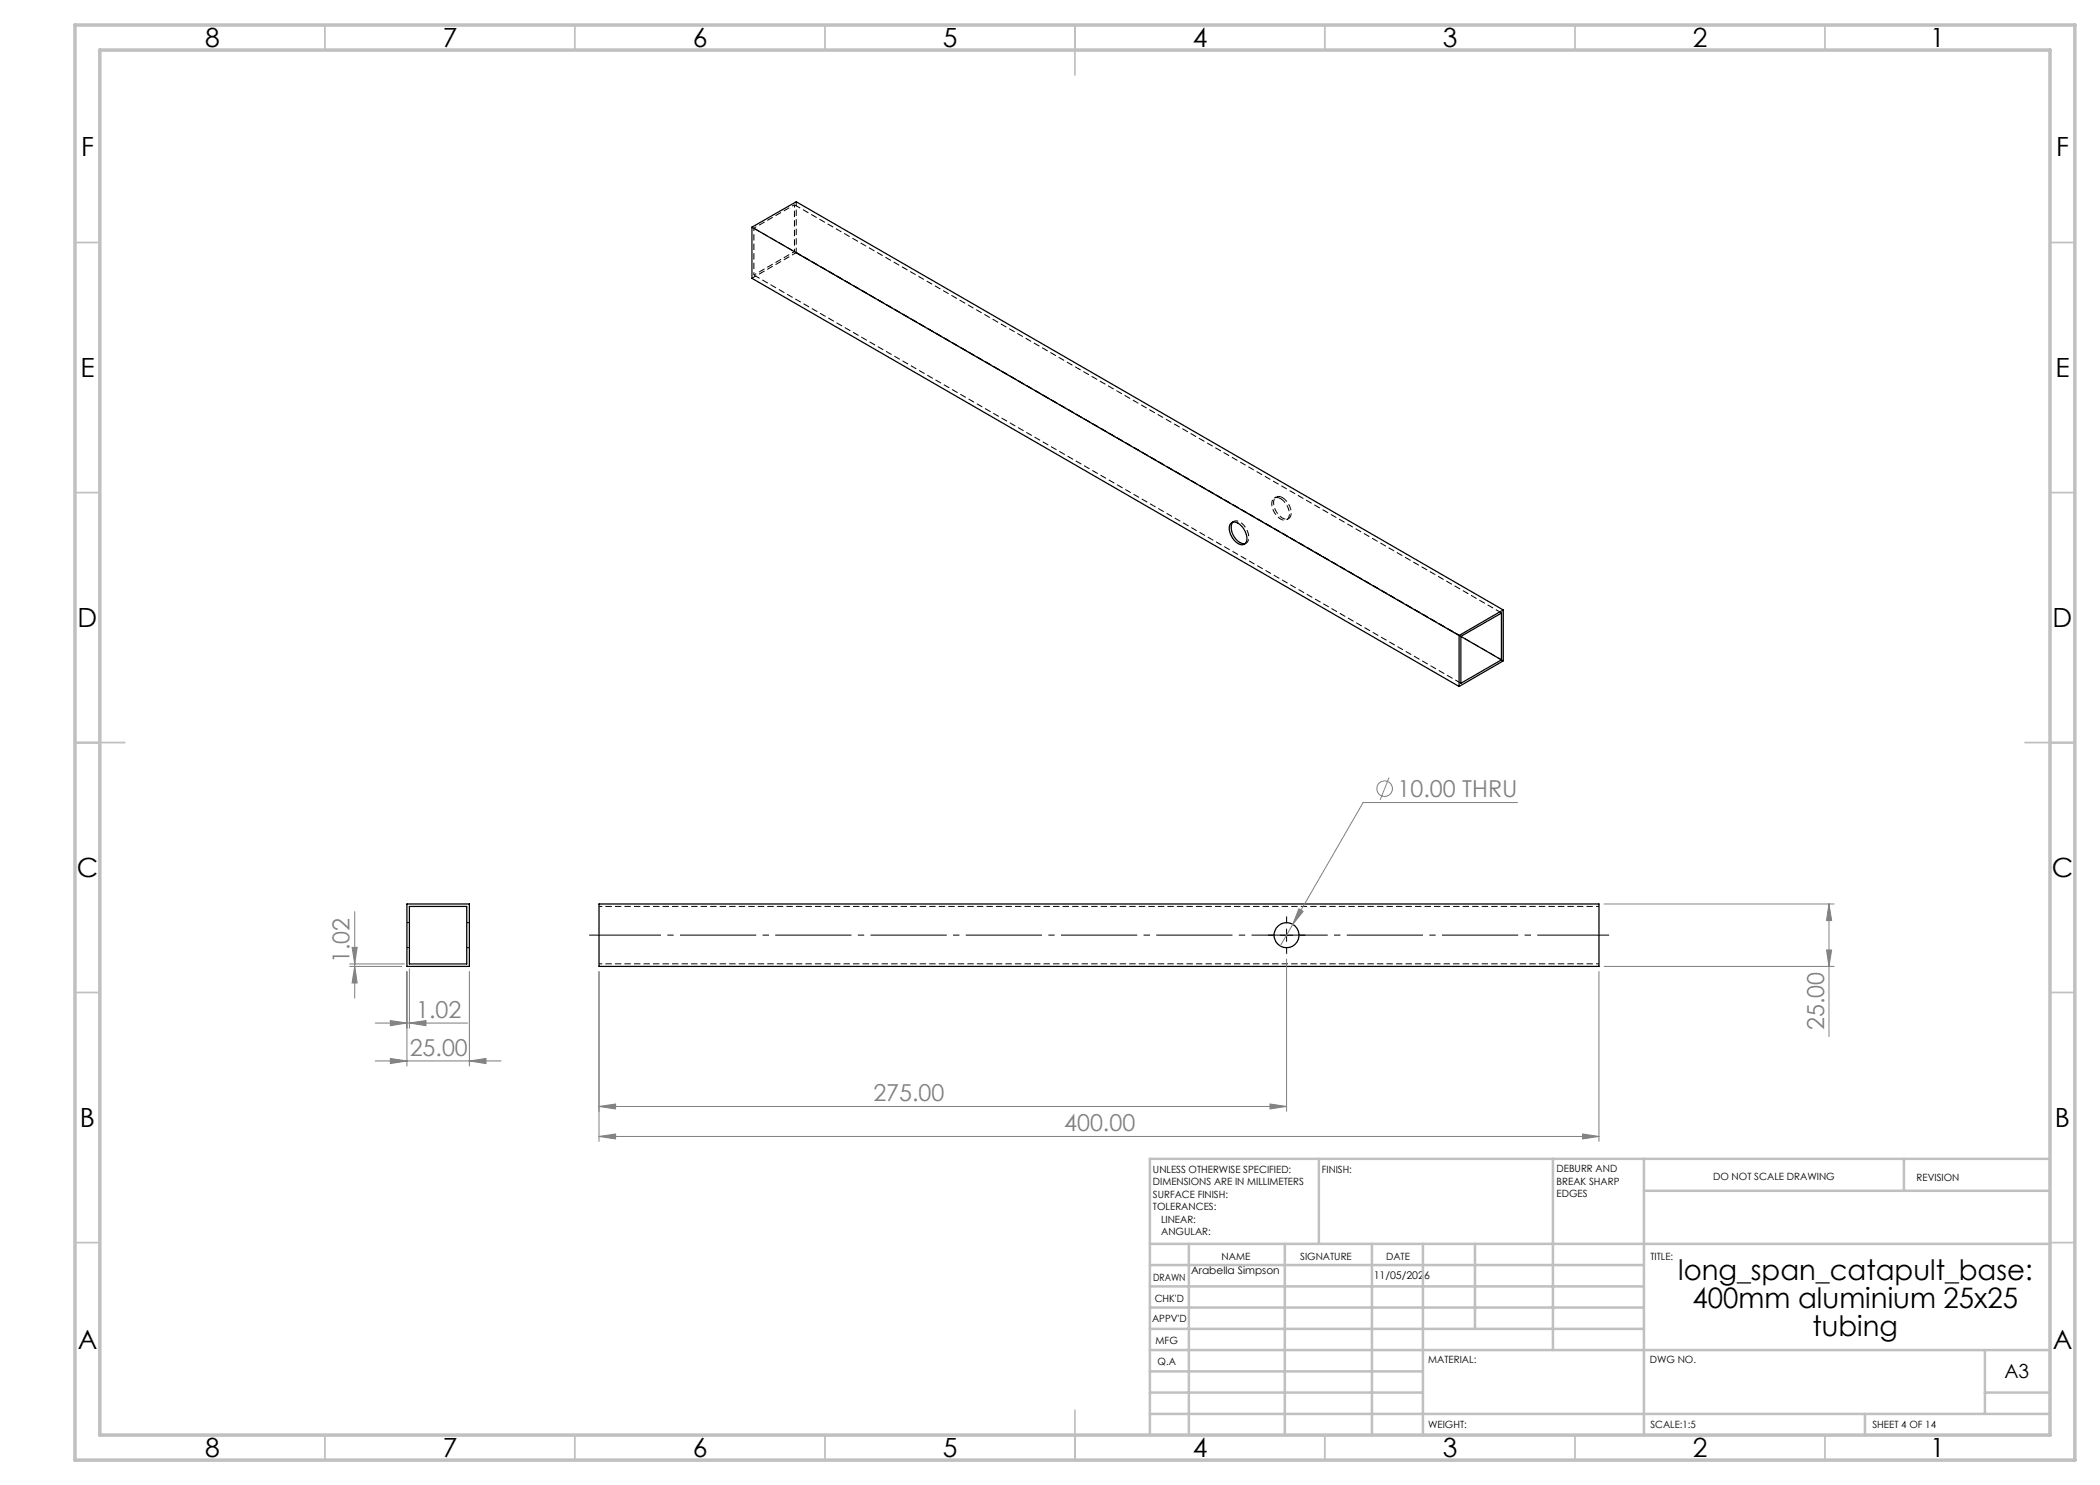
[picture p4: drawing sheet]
<svg xmlns="http://www.w3.org/2000/svg" width="420mm" height="297mm" viewBox="0 0 420 297" stroke-linecap="round" stroke-linejoin="round" font-family="sans-serif">
<path d="M119.8 192.8h200M119.8 181.3h200" fill="none" stroke="#000" stroke-width=".2" stroke-dasharray="1.3 .6" stroke-dashoffset=".6" stroke-linecap="butt"/>
<g fill="none" stroke="#000" stroke-width=".25">
<path d="M150.4 45.4l141.4 81.7M150.4 45.4l8.8-5 141.4 81.6M150.4 45.4v10.3l141.4 81.6M246.2 104.7a1.6 1.6 0 0 1 2.2 .6 2.98 2.98 0 0 1 .7 3.4 1.6 1.6 0 0 1-2.3-.7 2.98 2.98 0 0 1-.6-3.3zM246.6 104.4a3.2 3.2 0 0 0 1.8 4.3h.6M291.8 127.1v10.2M292.2 127.3v9.4l8.1-4.7M292.2 127.3l8.1-4.7v9.4M292.2 127.3l8.1 4.7M300.6 122l-8.8 5.1M300.6 122v10.2l-8.8 5.1M81.4 180.8h12.5v12.5h-12.5z"/>
<path d="M81.9 181.3h11.4v11.5h-11.4zM119.8 180.8h200v12.5h-200z"/>
<circle cx="257.3" cy="187" r="2.49"/>
</g>
<path d="M150.8 45.6l141.4 81.7M150.8 55l141.4 81.7M158.9 40.9l141.4 81.7M159.3 50.5l141.4 81.7M255.2 99.4l-.3 .2M246.7 104.3l-.3 .2M248.9 108.8l.3-.2M257.4 103.9l.3-.2M81.4 189.5h.5M81.9 184.5h-.5M93.4 189.5h.5M93.9 184.5h-.5" fill="none" stroke="#000" stroke-width=".2" stroke-dasharray="1.3 .6" stroke-linecap="butt"/>
<path d="M150.8 45.6l8.1-4.7M150.8 55v-9.4M158.9 50.3l-8.1 4.7M158.9 40.9v9.4" fill="none" stroke="#000" stroke-width=".2" stroke-dasharray="1.3 .6" stroke-dashoffset=".7" stroke-linecap="butt"/>
<path d="M158.9 50.3l133.3 77" fill="none" stroke="#000" stroke-width=".2" stroke-dasharray="1.3 .6" stroke-dashoffset="-.1" stroke-linecap="butt"/>
<path d="M256.1 99.7a1.12 1.12 0 0 0-1.4 0 1.12 1.12 0 0 0-.3 1.3 3.4 3.4 0 0 0 2.5 3 1.37 1.37 0 0 0 .9-2 4 4 0 0 0-1.7-2.3M256.5 99.5a1.12 1.12 0 0 0-1.4 0 1.12 1.12 0 0 0-.4 1.3 3.4 3.4 0 0 0 2.6 3 1.37 1.37 0 0 0 .8-2 4 4 0 0 0-1.6-2.3M246.6 104.4a1.62 1.62 0 0 1 2.2 .7 3 3 0 0 1 .7 3.4l-.4 .2" fill="none" stroke="#000" stroke-width=".2" stroke-dasharray="1.3 .6" stroke-dashoffset=".1" stroke-linecap="butt"/>
<path d="M159.3 40.3v10.2M159.3 50.5l-8.9 5.1" fill="none" stroke="#000" stroke-width=".2" stroke-dasharray="1.3 .6" stroke-dashoffset=".3" stroke-linecap="butt"/>
<g fill="none" stroke="#808080" stroke-width=".2">
<path d="M277.8 155.5l-1.8 4.4M303.5 160.5h-30.9l-16.6 28.7M69.9 193.3h10.5M69.9 192.8h11M70.4 189.5h1l-.5 3.3zM70.9 193.3l.5 3.3h-1zM70.9 182.3v17.3M81.4 194.3v18.9M81.9 193.8v11.8M93.9 194.3v18.9M119.8 194.3v34M257.3 191.8v30.5"/>
<path d="M259.8 181.7l.8 .6-2 2.6zM319.8 194.3v34M320.8 193.3h46M320.8 180.8h46M365.3 190h1l-.5 3.3zM365.8 180.8l.5 3.3h-1zM365.8 180.8v26.5M75 212.2h25.2M75 204.6h18.6M78.1 211.7l3.3 .5-3.3 .5zM78.1 204.1l3.3 .5-3.3 .5zM81.9 204.6l3.3-.5v1z"/>
<path d="M93.9 212.2l3.3-.5v1zM119.8 221.3l3.3-.5v1zM119.8 227.3l3.3-.5v1zM119.8 221.3h137.5M119.8 227.3h200M254 220.8l3.3 .5-3.3 .5zM316.5 226.8l3.3 .5-3.3 .5z"/>
<circle cx="276.9" cy="157.7" r="1.56"/>
</g>
<path d="M117.8 187h204" fill="none" stroke="#000" stroke-width=".2" stroke-dasharray="15.2 1.3 1.3 1.3" stroke-dashoffset=".9" stroke-linecap="butt"/>
<path d="M254.8 187h-1.2M257.3 184.5v-1.2M257.3 189.5v1.3M259.8 187h1.3" fill="none" stroke="#000" stroke-width=".2" stroke-dasharray="15.2 1.3 1.3 1.3" stroke-linecap="butt"/>
<path d="M256 187h2.6M257.3 185.8v2.5" fill="none" stroke="#000" stroke-width=".2"/>
<g fill="none" stroke="#c0c0c0" stroke-width=".35">
<path d="M65 5v5M115 5v5M165 5v5M215 5v10M265 5v5M315 5v5M365 5v5M15 48.5h5M410 48.5h5M15 98.5h5M410 98.5h5M15 148.5h10"/>
<path d="M405 148.5h10M15 198.5h5M410 198.5h5M15 248.5h5M410 248.5h5M65 287v5M115 287v5M165 287v5M215 282v10M265 287v5M315 287v5M365 287v5"/>
</g>
<g fill="none" stroke="#c0c0c0" stroke-width=".5">
<path d="M263.8 231.8v17M310.6 231.8v38.2M328.8 231.8v55.2M328.8 238.2h81.2M380.8 231.8v6.4M410 231.8h-180v55.2M230 248.8h180M230 257.3h98.8M230 253h98.8M237.8 248.8v38.2M257 248.8v38.2M274.4 248.8v38.2"/>
<path d="M284.6 248.8v38.2M295 248.8v17M230 265.8h98.8M230 261.5h98.8M230 278.5h54.6M230 274.3h54.6M230 270h180M397 278.5h13M397 270v12.8M230 282.8h180M373 282.8v4.2"/>
</g>
<path d="M15 5h400v287h-400zM20 10h390v277h-390z" fill="none" stroke="#c0c0c0" stroke-width=".7"/>
<g fill="#808080">
<path d="M254 220.8l3.3 .5-3.3 .5zM119.8 221.3l3.3-.5v1z"/>
<path d="M259.8 181.7l-1.2 3.2 2-2.6zM119.8 227.3l3.3-.5v1zM316.5 226.8l3.3 .5-3.3 .5zM78.1 211.7l3.3 .5-3.3 .5zM93.9 212.2l3.3-.5v1zM78.1 204.1l3.3 .5-3.3 .5zM81.9 204.6l3.3-.5v1z"/>
<path d="M365.3 190h1l-.5 3.3zM365.8 180.8l.5 3.3h-1z"/>
<path d="M70.4 189.5h1l-.5 3.3zM70.9 193.3l.5 3.3h-1z"/>
</g>
<g font-size="5.6">
<text x="335.6" y="256">long_span_catapult_base:</text>
<text x="338.5" y="261.6">400mm aluminium 25x25</text>
<text x="362.5" y="267.3">tubing</text>
</g>
<g font-size="5.3">
<text x="41" y="9.5">8</text>
<text x="88.5" y="9.5">7</text>
<text x="138.5" y="9.5">6</text>
<text x="188.5" y="9.5">5</text>
<text x="238.5" y="9.5">4</text>
<text x="288.5" y="9.5">3</text>
<text x="338.5" y="9.5">2</text>
<text x="386" y="9.5">1</text>
<text x="16.2" y="31.2">F</text>
<text x="411.2" y="31.2">F</text>
<text x="16.1" y="75.5">E</text>
<text x="411.1" y="75.5">E</text>
<text x="15.5" y="125.5">D</text>
<text x="410.5" y="125.5">D</text>
<text x="15.4" y="175.5">C</text>
<text x="410.4" y="175.5">C</text>
<text x="16" y="225.5">B</text>
<text x="411" y="225.5">B</text>
<text x="15.5" y="269.7">A</text>
<text x="410.5" y="269.7">A</text>
<text x="41" y="291.5">8</text>
<text x="88.5" y="291.5">7</text>
<text x="138.5" y="291.5">6</text>
<text x="188.5" y="291.5">5</text>
<text x="238.5" y="291.5">4</text>
<text x="288.5" y="291.5">3</text>
<text x="338.5" y="291.5">2</text>
<text x="386" y="291.5">1</text>
</g>
<g font-size="4.7" fill="#808080">
<text x="279.5" y="159.4">10.00 THRU</text>
<text x="69.9" y="192.6" transform="rotate(-90 69.9 192.6)">1.02</text>
<text x="83.2" y="203.6">1.02</text>
<text x="364.8" y="206" transform="rotate(-90 364.8 206)">25.00</text>
<text x="81.9" y="211.2">25.00</text>
<text x="174.7" y="220.3">275.00</text>
<text x="212.8" y="226.3">400.00</text>
</g>
<text font-size="3.9" x="400.9" y="275.5">A3</text>
<g font-size="2.1">
<text x="238.2" y="254.8">Arabella Simpson</text>
<text x="274.7" y="255.8">11/05/2026</text>
</g>
<g font-size="2">
<text x="230.6" y="234.6">UNLESS OTHERWISE SPECIFIED:</text>
<text x="230.6" y="237.1">DIMENSIONS ARE IN MILLIMETERS</text>
<text x="230.6" y="239.6">SURFACE FINISH:</text>
<text x="264.4" y="234.6">FINISH:</text>
<text x="311.3" y="234.5">DEBURR AND</text>
<text x="311.3" y="237">BREAK SHARP</text>
<text x="311.3" y="239.5">EDGES</text>
<text x="342.6" y="236">DO NOT SCALE DRAWING</text>
<text x="383.3" y="236.2">REVISION</text>
<text x="230.6" y="242.1">TOLERANCES:</text>
<text x="232.2" y="244.6">LINEAR:</text>
<text x="232.2" y="247.1">ANGULAR:</text>
<text x="244.3" y="252">NAME</text>
<text x="260" y="251.9">SIGNATURE</text>
<text x="277.2" y="251.9">DATE</text>
<text x="330.1" y="251.9">TITLE:</text>
<text x="230.6" y="256.1">DRAWN</text>
<text x="230.9" y="260.3">CHK'D</text>
<text x="230.4" y="264.4">APPV'D</text>
<text x="231.1" y="268.8">MFG</text>
<text x="231.5" y="273">Q.A</text>
<text x="285.6" y="272.5">MATERIAL:</text>
<text x="330" y="272.5">DWG NO.</text>
<text x="285.6" y="285.5">WEIGHT:</text>
<text x="330.1" y="285.6">SCALE:1:5</text>
<text x="374.5" y="285.6">SHEET 4 OF 14</text>
</g>
</svg>
